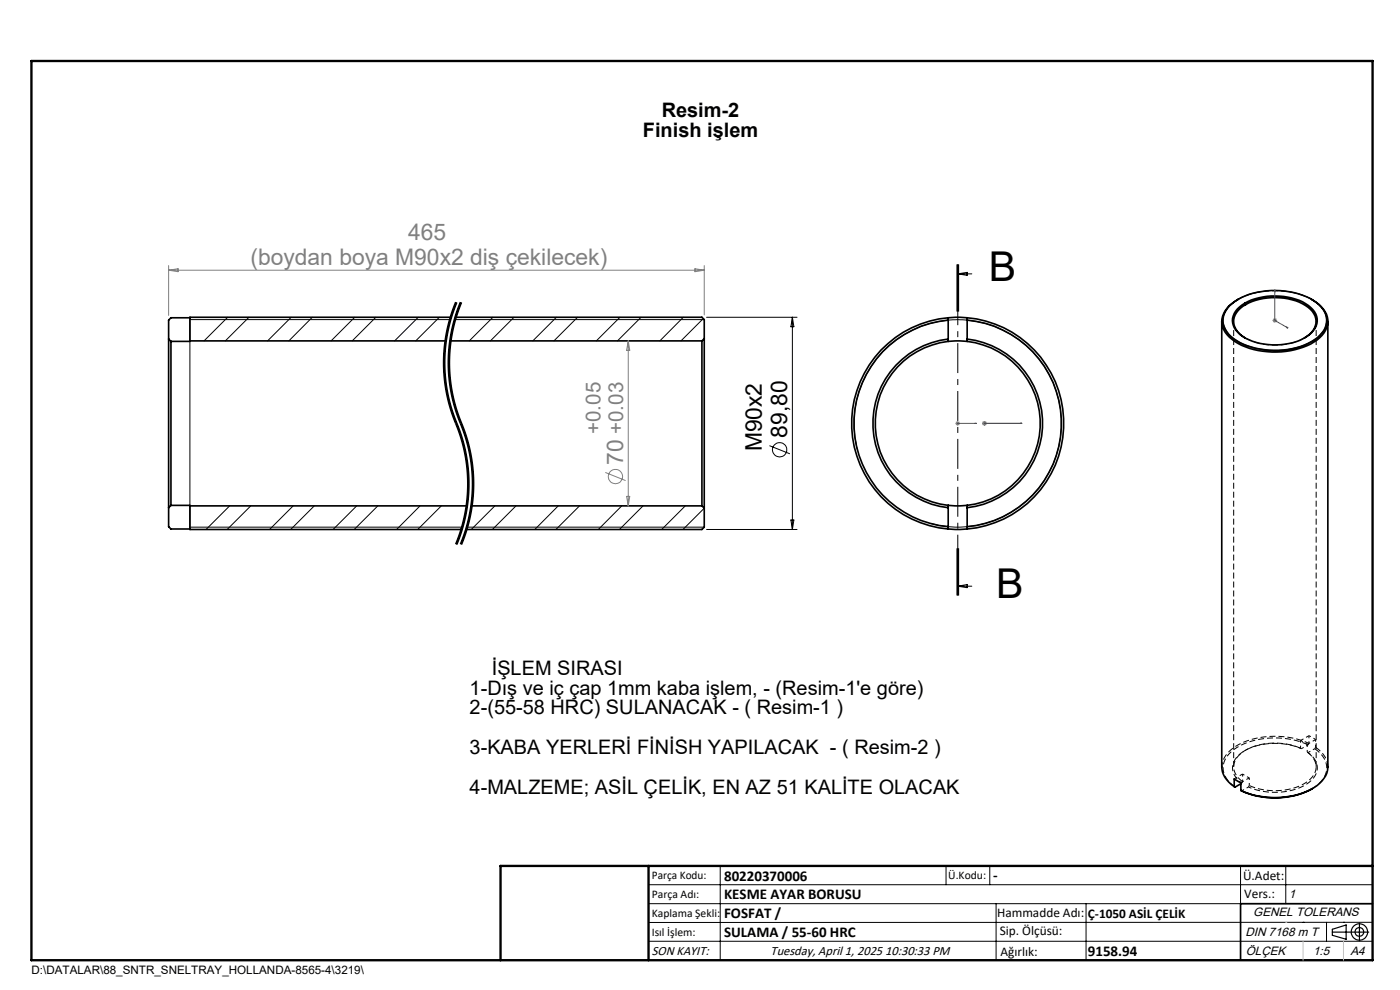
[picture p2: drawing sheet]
<svg xmlns="http://www.w3.org/2000/svg" width="297mm" height="210mm" viewBox="0 0 297 210" stroke-linecap="round" stroke-linejoin="round" font-family="sans-serif">
<g fill="none" stroke="#000" stroke-width=".35">
<path d="M35.8 71.9v35.8M35.8 71.9l.5 .5M36.3 72.4v34.8M40.3 72.3l-4 .1M40.3 72.3h54.2M40.3 67.4h-4l-.5 .5v4M95.5 72.3h53.4M95.6 67.3h-55.3v5M96.6 67.3h52.3l.5 .5v4M148.9 72.3v35M149.4 71.8v36M149.4 71.8l-.5 .5"/>
<path d="M201.2 72.4a17.5 17.5 0 0 0-15.5 17.4 17.5 17.5 0 0 0 15.5 17.4M201.2 71.9a18 18 0 0 0-16 17.9 18 18 0 0 0 16 17.9M201.2 67.9a22 22 0 0 0-20 21.9 22 22 0 0 0 20 21.9M201.2 67.4a22.5 22.5 0 0 0-20.5 22.4 22.5 22.5 0 0 0 20.5 22.4M201.2 72.4h4M201.2 67.4h4M201.2 67.4v5M205.2 72.4a17.5 17.5 0 0 1 15.5 17.4 17.5 17.5 0 0 1-15.5 17.4M205.2 71.9a18 18 0 0 1 16 17.9 18 18 0 0 1-16 17.9M205.2 67.9a22 22 0 0 1 20 21.9 22 22 0 0 1-20 21.9M205.2 67.4a22.5 22.5 0 0 1 20.5 22.4 22.5 22.5 0 0 1-20.5 22.4M205.2 67.4v5"/>
<path d="M259.2 68.2v94.5a5.2 5.2 0 0 0 2.6 4.2M260.9 64.8a15 15 0 0 1 12.7-2.9 10.1 10.1 0 0 1 7.4 4.2 4.3 4.3 0 0 1-1.5 5.5 16.4 16.4 0 0 1-17.8 .2 4.4 4.4 0 0 1-1.6-5.9zM262.5 65.5a11.9 11.9 0 0 1 9.8-2.6 8.6 8.6 0 0 1 6.9 3.7 3.8 3.8 0 0 1-2.1 4.9 13.6 13.6 0 0 1-14-.5 3.5 3.5 0 0 1-.6-5.5zM262.7 63.5a5.9 5.9 0 0 0-3.5 4.8 6.3 6.3 0 0 0 4.2 5 17.3 17.3 0 0 0 16-1.2 4.5 4.5 0 0 0 1.7-6l-1.3-1.5-1.6-1.1M264.2 71.7a4 4 0 0 1-2.4-4.4 6.8 6.8 0 0 1 5.4-3.8 12.5 12.5 0 0 1 10.8 2.1 3.4 3.4 0 0 1-.3 5.4l-1 .7M281.7 68.2v94.5a5.8 5.8 0 0 1-3.7 4.8 17.8 17.8 0 0 1-14.8 .2M35.8 107.7v4l.5 .5h4M36.3 107.2l4 .1M36.3 107.2l-.5 .5M40.3 107.3v5h57.6M40.3 107.3h58.7M100 107.3h48.9"/>
<path d="M148.9 107.3l.5 .5M149.4 107.8v4l-.5 .5h-50M201.2 107.2h4M201.2 112.2h4M201.2 107.2v5M205.2 107.2v5M261.8 166.9v-1.7l1.4 .8v1.7M263.2 166.3l-1.2 .7-.2-.1M278.4 167.3a17 17 0 0 1-15.2 .4M291.2 191.7h-28v12"/>
</g>
<g fill="none" stroke="#000" stroke-width=".21">
<path d="M203 56.1v10M203.2 58.1h3M203.2 58.1l2-.3v.6zM203.2 56.1v10M203.4 56.1v10M40.3 67.9v43.9h57.8M40.3 67.8h55.2M48.3 67.3l-5 5M52.8 67.3l-5 5M61.8 67.3l-5 5M66.3 67.3l-5 5M75.2 67.3l-5 5"/>
<path d="M79.7 67.3l-5 5M88.7 67.3l-5 5M93.2 67.3l-5 5M94.4 77.8a33.2 33.2 0 0 0 2.3 11.2M94.7 70.4a33.6 33.6 0 0 0 0 13.1M94.9 71.2a33.2 33.2 0 0 0-.5 6.6M95.1 68.8l-.4 1.6M95.4 77.8a33.2 33.2 0 0 0 2.3 11.2M95.9 71.2a33.2 33.2 0 0 0-.5 6.6M96.1 68.8a33.7 33.7 0 0 0 1.8 21.8M96.5 67.8h52.9M96.6 64.1l-1.5 4.7"/>
<path d="M96.8 64.1a33.8 33.8 0 0 0 .6 27.2 33.4 33.4 0 0 1-.6 24.2M97 64.2l-1.2 3.1-.9 4M97.6 64.1l-1.5 4.7M97.8 64.1a33.9 33.9 0 0 0 .6 27.2 33.4 33.4 0 0 1-.6 24.2M98 64.2a33.2 33.2 0 0 0-2.1 7.1M104.6 67.3l-5 5M109 67.3l-5 5M118 67.3l-5 5M122.5 67.3l-5 5M131.5 67.3l-5 5M136 67.3l-5 5M145 67.3l-5 5"/>
<path d="M149.2 67.6l-4.7 4.7M149.9 67.3h19.2M168.1 67.3v45M168.1 67.3l.3 2h-.6zM260.9 64.8a15 15 0 0 1 12.7-2.9 10.1 10.1 0 0 1 7.4 4.2 4.3 4.3 0 0 1-1.5 5.5 16.4 16.4 0 0 1-17.8 .2 4.4 4.4 0 0 1-1.6-5.9zM94.7 83.5a46 46 0 0 0 2.8 8.7l.2 .7M96.7 89l.1 .3M96.8 89.3l.2 .4zM97 89.7l1.1 3.1M97.7 89l1.4 3.8M97.7 92.9a33.2 33.2 0 0 1 1.3 6.5M97.9 90.6l.8 2.3"/>
<path d="M98.1 92.8l.2 .8M98.3 93.6a33.6 33.6 0 0 1 1.1 12.3M98.7 92.9a33.2 33.2 0 0 1 1.3 6.5M99 99.4a33.2 33.2 0 0 1-.2 8.1M99.1 92.8l.2 .8M99.3 93.6l.2 .8M99.5 94.4a33.6 33.6 0 0 1 .9 11.5M100 99.4a33.2 33.2 0 0 1-.2 8.1M163.2 94.5l4.4 1.8M181.9 95.5a22 22 0 0 1 19.3-27.6 22 22 0 0 1 23.9 23.8 22 22 0 0 1-27.6 19.3M48.7 107.3l-5 5M53.2 107.3l-5 5"/>
<path d="M62.2 107.3l-5 5M66.7 107.3l-5 5M75.7 107.3l-5 5M80.2 107.3l-5.1 5M89.1 107.3l-5 5M93.6 107.3l-5 5M97.5 113.1l-.9 2.3M97.9 114.6l-.3 .8M98 111.9l-.4 .4M98.5 113.1l-.6 1.5M98.7 110l-.9 3.2-.8 2.3M98.8 107.5l-.4 2.4-.9 3.2"/>
<path d="M99.1 111.8h50.3M99.2 107.6l-.5 2.4M99.3 111.6l-1.3 3.9M99.4 105.9l-.2 1.7M99.5 110.8l-.2 .8M99.7 110l-.2 .8M99.8 107.5l-.4 2.4-.9 3.2M100.2 107.6l-.5 2.4M100.4 105.9l-.2 1.7M105 107.3l-5 5M109.5 107.3l-5 5M118.4 107.3l-4.9 5"/>
<path d="M122.9 107.3l-5 5M131.9 107.3l-5 5M136.4 107.3l-5 5M145.4 107.3l-5 5M149.4 107.8l-4.5 4.5M149.9 112.3h19.2M167.8 110.3h.6l-.3 2zM203 116.3v10M203.2 116.3v10M203.4 116.3v10zM203.2 124.3l2-.3v.7zM203.2 124.3h3"/>
<path d="M137.6 187.7h153.6M137.6 191.7h153.6M137.6 199.7h153.6M152.8 183.7v20M200.7 183.7v4M210 183.7v4M211.3 191.7v12M230.4 191.7v12M263.2 183.7v20M272.8 183.7v8M276.4 195.6h.1M281.4 195.6v4.1"/>
<path d="M285 195.6h.1M291.2 195.6l-153.6 .1"/>
<circle cx="165.4" cy="95.4" r="1.52"/>
</g>
<g fill="none" stroke="#000" stroke-width=".21" stroke-dasharray="1.3 .6" stroke-linecap="butt">
<path d="M262.5 63.6a17.6 17.6 0 0 1 15.9 0M264.1 71.6l.2 .1M276.7 71.7l.1-.1M264.3 159.1l-.2 .1M275.9 158.7l.2 .1M277.5 159.6l-.2-.1M277.5 158l.2-.3M278.9 158.8a4.5 4.5 0 0 1 2.1 5.9l-1.2 1.6-1.6 1.1M279.1 158.5l-.2 .3M262 166.9a4.5 4.5 0 0 1-2.1-5.8 9.9 9.9 0 0 1 7.4-4.3 17.7 17.7 0 0 1 10.2 1.2M263.4 166.1l.2-.3M263.4 166.1l-.2 .1"/>
<path d="M265 166.6l-.2 .3M281.7 162.7a5.2 5.2 0 0 0-2.6-4.2"/>
</g>
<path d="M277.7 157.7a17.3 17.3 0 0 0-16.2 1 5 5 0 0 0-2.3 4" fill="none" stroke="#000" stroke-width=".21" stroke-dasharray="1.3 .6" stroke-dashoffset=".3" stroke-linecap="butt"/>
<path d="M275.9 157.1v1.6M277.3 159.5v-1.6M277.3 157.9l-1.4-.8M277.5 158l-1.4 .8M277.7 157.7v-1.6M277.7 156.1l1.4 .8M278.9 158.8l-1.4 .8M279.1 156.9v1.6M263.6 165.8v-1.6M263.6 164.2l1.4 .8M264.8 166.9l-1.4 .9M265 165v1.6" fill="none" stroke="#000" stroke-width=".21" stroke-dasharray="1.3 .6" stroke-dashoffset=".8" stroke-linecap="butt"/>
<path d="M264.2 71.7a13.6 13.6 0 0 0 12.5 0" fill="none" stroke="#000" stroke-width=".21" stroke-dasharray="1.3 .6" stroke-dashoffset="-.2" stroke-linecap="butt"/>
<path d="M277.3 159.5a3.5 3.5 0 0 1 .2 6.2 13.4 13.4 0 0 1-12.5 .9M263.6 165.8a3.5 3.5 0 0 1-.2-6.1 13.4 13.4 0 0 1 12.5-1" fill="none" stroke="#000" stroke-width=".21" stroke-dasharray="1.3 .6" stroke-dashoffset="-.1" stroke-linecap="butt"/>
<path d="M276.1 158.8a13.8 13.8 0 0 0-12.9 1 3.6 3.6 0 0 0 .2 6.3M277.7 156.1l-1.8 1M279.1 156.9l-1.8 1M263.6 164.2l-1.8 1M264.8 166.9a13.8 13.8 0 0 0 12.9-.9 3.6 3.6 0 0 0-.2-6.4M265 165l-1.8 1" fill="none" stroke="#000" stroke-width=".21" stroke-dasharray="1.3 .6" stroke-dashoffset=".6" stroke-linecap="butt"/>
<path d="M261.7 68.2v94.5M279.2 162.7v-94.5" fill="none" stroke="#000" stroke-width=".21" stroke-dasharray="1.3 .6" stroke-dashoffset=".1" stroke-linecap="butt"/>
<g fill="none" stroke="#808080" stroke-width=".21">
<path d="M35.8 56.3v10.6M35.8 57.3h113.6M35.8 57.3l2-.3v.6zM147.4 57l2 .3-2 .3zM149.4 56.3v10.5M133.3 72.3v35M133.3 72.3l.3 2h-.7zM269.9 68h1M270.1 67.6l.7 .7M270.4 67.5v1M270.8 67.6l-.7 .7M202.7 89.8h1"/>
<path d="M202.8 89.5l.7 .7M203.2 89.3v1M203.5 89.5l-.7 .7M208.4 89.8h.9M208.5 89.5l.7 .7M208.8 89.3v1M209.2 89.5l-.7 .7M128.4 100.2l4.3 1.7M132.9 105.3h.7l-.3 2z"/>
<circle cx="130.6" cy="101.1" r="1.51"/>
</g>
<path d="M96.8 64.1a33.4 33.4 0 0 0 0 25.7M97.8 64.1a33.4 33.4 0 0 0 0 25.7M96.8 89.8a33.4 33.4 0 0 1 0 25.7M97.8 89.8a33.4 33.4 0 0 1 0 25.7" fill="none" stroke="#000" stroke-width=".21" stroke-dasharray="6.3 1.3 1.3 1.3" stroke-dashoffset=".2" stroke-linecap="butt"/>
<g fill="none" stroke="#000" stroke-width=".25">
<path d="M40.3 67.3v.5M40.3 111.8v.5M282.6 197.7h7.8M282.6 197.1l3-.9v3l-3-.8zM288.4 195.8v3.8M106.2 203.7h185"/>
<circle cx="288.4" cy="197.7" r="1.74"/>
<circle cx="288.4" cy="197.7" r=".93"/>
</g>
<path d="M270.4 61.4l.1 .4-.1-.1zM270.4 61.4v6.6l2.9 1.6M273 69.3l.3 .3-.3-.1zM203.1 89.8h.2zM203.2 89.8h.1M203.2 89.8h4M207.2 89.8h-.4h.4M208.7 89.8h.3zM208.8 89.8h.1M208.8 89.8h8M216.8 89.8h-.4h.4" fill="none" stroke="#00f" stroke-width=".21"/>
<path d="M203.2 56.1v70.2" fill="none" stroke="#000" stroke-width=".21" stroke-dasharray="6.3 1.3 1.3 1.3" stroke-dashoffset="3.6" stroke-linecap="butt"/>
<path d="M6.7 12.9h284.5v190.8h-284.5zM137.6 183.7v20M291.2 183.7h-185v20" fill="none" stroke="#000" stroke-width=".5"/>
<path d="M276.4 199.7v4M285 199.7v4" fill="none" stroke="#c0c0c0" stroke-width=".21"/>
<path d="M272.8 195.6h.1" fill="none" stroke="#c0c0c0" stroke-width=".25"/>
<g fill="#00f">
<path d="M206.8 89.8h.4zM203.1 89.8h.2z"/>
<path d="M273 69.3l.3 .3-.3-.1zM270.4 61.4l.1 .4-.1-.1z"/>
<path d="M208.7 89.8h.3zM216.4 89.8h.4zM208.7 89.8h.3zM216.4 89.8h.4z"/>
</g>
<g font-size="8.7">
<text x="209.8" y="59.6">B</text>
<text x="211.4" y="126.8">B</text>
</g>
<g font-size="4.8" fill="#808080">
<text x="86.6" y="50.8">465</text>
<text x="53.1" y="56.2">(boydan boya M90x2 diş çekilecek)</text>
<text x="132.2" y="98.6" transform="rotate(-90 132.2 98.6)">70 +0.03</text>
</g>
<g font-size="4.8">
<text x="161.6" y="95.7" transform="rotate(-90 161.6 95.7)">M90x2</text>
<text x="167" y="92.9" transform="rotate(-90 167 92.9)">89,80</text>
</g>
<text font-size="4.4" fill="#808080" x="127.4" y="92.1" transform="rotate(-90 127.4 92.1)">+0.05</text>
<g font-size="4.2">
<text x="136.4" y="29.1">Finish işlem</text>
<text x="140.4" y="24.8">Resim-2</text>
<text x="104.3" y="143.1">İŞLEM SIRASI</text>
<text x="99.6" y="147.3">1-Dış ve iç çap 1mm kaba işlem, - (Resim-1'e göre)</text>
<text x="99.6" y="151.6">2-(55-58 HRC) SULANACAK - ( Resim-1 )</text>
<text x="99.6" y="160">3-KABA YERLERİ FİNİSH YAPILACAK - ( Resim-2 )</text>
<text x="99.6" y="168.5">4-MALZEME; ASİL ÇELİK, EN AZ 51 KALİTE OLACAK</text>
</g>
<g font-size="3.2">
<text x="153.6" y="190.8">KESME AYAR BORUSU</text>
<text x="153.6" y="186.8">80220370006</text>
<text x="210.7" y="186.6">-</text>
<text x="153.6" y="194.8">FOSFAT /</text>
<text x="153.6" y="198.8">SULAMA / 55-60 HRC</text>
<text x="230.8" y="202.8">9158.94</text>
</g>
<g font-size="2.8">
<text x="263.7" y="186.7">Ü.Adet:</text>
<text x="263.9" y="190.5">Vers.:</text>
<text x="211.5" y="194.5">Hammadde Adı:</text>
<text x="230.8" y="194.7">Ç-1050 ASİL ÇELİK</text>
<text x="138.3" y="202.6">SON KAYIT:</text>
<text x="163.5" y="202.6">Tuesday, April 1, 2025 10:30:33 PM</text>
<text x="212.1" y="198.4">Sip. Ölçüsü:</text>
<text x="212.2" y="202.7">Ağırlık:</text>
</g>
<g font-size="2.6">
<text x="273.4" y="190.4">1</text>
<text x="265.9" y="194.4">GENEL TOLERANS</text>
<text x="264.2" y="198.5">DIN 7168 m T</text>
<text x="264.3" y="202.6">ÖLÇEK</text>
<text x="278.5" y="202.6">1:5</text>
<text x="286.5" y="202.6">A4</text>
</g>
<g font-size="2.5">
<text x="138.3" y="186.4">Parça Kodu:</text>
<text x="138.3" y="190.5">Parça Adı:</text>
<text x="201.2" y="186.5">Ü.Kodu:</text>
<text x="138.3" y="194.5">Kaplama Şekli:</text>
<text x="138.3" y="198.6">Isıl İşlem:</text>
<text x="6.7" y="206.7">D:\DATALAR\88_SNTR_SNELTRAY_HOLLANDA-8565-4\3219\</text>
</g>
</svg>
